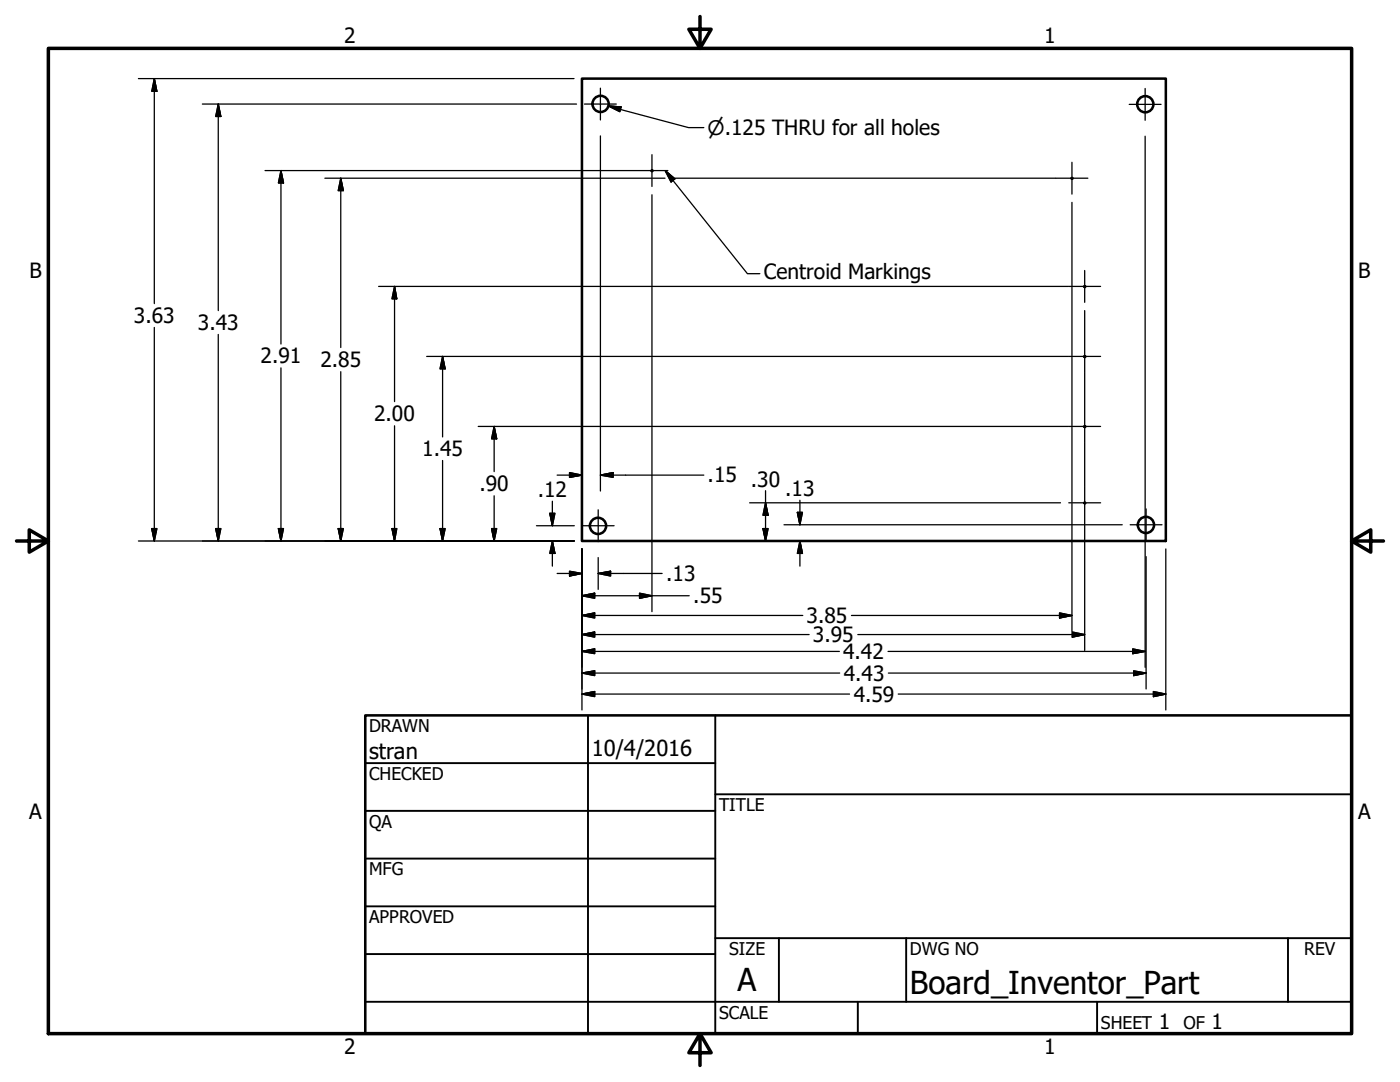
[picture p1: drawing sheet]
<svg xmlns="http://www.w3.org/2000/svg" width="279mm" height="216mm" viewBox="0 0 279 216" stroke-linecap="round" stroke-linejoin="round" font-family="sans-serif">
<!-- layer: Visible (ANSI) -->
<g fill="none" stroke="#000" stroke-width=".51">
<path d="M116.1 15.7h116.6v92.2h-116.6z"/>
<circle cx="119.9" cy="20.7" r="1.62"/>
<circle cx="130.1" cy="34.1" r=".1"/>
<circle cx="214" cy="35.6" r=".1"/>
<circle cx="228.6" cy="20.8" r="1.62"/>
<circle cx="216.5" cy="57.2" r=".1"/>
<circle cx="216.5" cy="71.2" r=".1"/>
<circle cx="216.5" cy="85.1" r=".1"/>
<circle cx="119.3" cy="104.9" r="1.62"/>
<circle cx="216.5" cy="100.4" r=".1"/>
<circle cx="228.7" cy="104.7" r="1.62"/>
</g>
<!-- layer: Border (ANSI) -->
<path d="M9.7 9.7h260v196.5h-260zM139.7 3.3v6.4l-2.2-3.9h4.4l-2.2 3.9M3.3 107.9h6.4l-3.9-2.2v4.5l3.9-2.3M269.7 107.9l3.9 2.3v-4.5l-3.9 2.2h6.4M139.7 206.2l2.2 3.9h-4.4l2.2-3.9v6.4" fill="none" stroke="#000" stroke-width=".7"/>
<!-- layer: Title (ANSI) -->
<g fill="none" stroke="#000" stroke-width=".38">
<path d="M72.9 152.3h69.8M117.3 142.7v63.5M142.7 158.5h127M142.7 142.7v63.5M72.9 161.8h69.8M72.9 171.3h69.8M72.9 199.9h196.8M72.9 180.8h69.8M72.9 190.4h69.8M142.7 187.2h127M155.4 187.2v12.7M171.2 199.9v6.3"/>
<path d="M180.8 187.2v12.7M218.9 199.9v6.3M257 187.2v12.7"/>
</g>
<path d="M72.9 142.7h196.8v63.5h-196.8z" fill="none" stroke="#000" stroke-width=".51"/>
<!-- layer: Center Mark (ANSI) -->
<g fill="none" stroke="#000" stroke-width=".25">
<path d="M119.8 17.6v6.3M228.5 17.7v6.3M116.6 20.8h6.4M126.9 34h6.4M130.1 30.9v6.3M210.8 35.6h6.3M213.9 32.4v6.3M225.4 20.8h6.3M213.3 57.2h6.3M216.5 54v6.3M213.3 71.1h6.3M216.5 67.9v6.4"/>
<path d="M213.3 85.1h6.3M216.5 81.9v6.4M216.5 97.2v6.3M116.2 104.9h6.4M119.4 101.7v6.4M213.3 100.3h6.3M225.6 104.7h6.3M228.7 101.5v6.4"/>
</g>
<!-- layer: Symbol (ANSI) -->
<path d="M121.4 21.1l2.6 .2-.3 1zM121.4 21.1l16 4.4h3.1M132.8 34.2l1.1 2.1 .8-.6-1.9-1.5 16.4 20.4h2.4" fill="none" stroke="#000" stroke-width=".25"/>
<path d="M121.4 21.1l2.6 .2zM121.4 21.1l2.6 .2-.3 1zM132.8 34l1.9 1.7zM132.8 34l1.9 1.7-.8 .6z" fill="#000" stroke="#000" stroke-width=".25"/>
<!-- layer: Dimension (ANSI) -->
<g fill="none" stroke="#000" stroke-width=".25">
<path d="M27.6 15.7h87M30.8 15.7l.5 2.5h-1zM30.8 15.7v44.9M40.4 20.8h74.7M43.6 20.8l.5 2.4h-1zM43.6 20.8v41.2M52.9 34h74M56.1 34l.5 2.5h-1zM56.1 34v34.6M64.8 35.6h65.2M68 35.6l.5 2.4h-1zM68 35.6v33.7"/>
<path d="M119.8 27.1v70.9M130.1 38.9v83.1M130.2 35.6h2.5M134.7 35.6h76M228.5 27.2v77.4M75.6 57.2h137.6M78.7 57.2l.5 2.4h-1zM78.7 57.2v22.9M213.9 40.4v16.6M213.9 57.3v13.7M30.8 65.3v42.6M43.6 66.7v41.2"/>
<path d="M56.1 73.4v34.5M68 74.2v33.7M85.2 71.1h128M88.3 71.1l.5 2.5h-1zM88.3 71.1v16.1M213.9 71.2v13.8M216.5 62v5.9M216.5 74.4v7.5M78.7 85v22.9M88.3 91.9v16M95.4 85.1h117.8M98.6 85.1l.5 2.5h-1z"/>
<path d="M98.6 85.1v9M98.6 98.9v9M111.2 94.8h4.9M113.7 94.3l2.4 .5-2.4 .4zM119.8 94.8l2.6-.5v.9zM119.8 94.8h20.7M152.8 97.9v10M159.6 99.8v4.9M213.9 85.2v15M216.5 88.3v8.8M27.6 107.9h87M30.3 105.5h1l-.5 2.4z"/>
<path d="M43.1 105.5h1l-.5 2.4zM55.6 105.5h1l-.5 2.4zM67.5 105.5h1l-.5 2.4zM78.2 105.5h1l-.5 2.4zM87.8 105.5h1l-.5 2.4zM98.1 105.5h1l-.5 2.4zM107.1 104.9h7.5M109.7 102.4h1l-.5 2.5zM110.2 107.9l.5 2.5h-1zM110.2 100v4.9M110.2 107.9v5.1M111.2 114.4h4.9"/>
<path d="M113.7 114l2.4 .4-2.4 .5zM116.1 118.9l2.6-.5v1zM116.1 109.5v32.2M116.1 118.9h21.4M119.4 114.4l2.5-.4v.9zM119.4 114.4h12.7M119.4 111.3v6.3M127.6 118.4l2.5 .5-2.5 .5zM149.6 100.3h62M152.3 105.5h1l-.5 2.4zM152.8 100.3l.5 2.5h-1zM156.5 104.7h67.5"/>
<path d="M159.1 102.2h1l-.5 2.5zM159.6 107.9l.5 2.5h-1zM159.6 107.9v5.1M213.9 100.5v25.5M216.5 103.6v26.2M228.5 104.8v28.4M228.7 111.1v26.4M232.7 109.5v32.2M116.1 138.5l2.6-.5v1zM116.1 122.8l2.6-.5v1zM116.1 130l2.6-.5v.9zM116.1 134.3l2.6-.4v.9z"/>
<path d="M116.1 126.6l2.6-.5v1zM116.1 138.5h53.4M116.1 122.8h44.1M116.1 130h51.4M116.1 134.3h51.5M116.1 126.6h45.4M169.9 122.8h44M171.2 126.6h45.3M177.2 130h51.3M177.3 134.3h51.4M179.3 138.5h53.4M211.5 122.3l2.4 .5-2.4 .5z"/>
<path d="M214 126.1l2.5 .5-2.5 .5zM226.1 129.5l2.4 .5-2.4 .4zM226.3 133.9l2.4 .4-2.4 .5zM230.2 138l2.5 .5-2.5 .5z"/>
</g>
<g fill="#000" stroke="#000" stroke-width=".25">
<path d="M30.8 15.7l.5 2.5zM30.8 15.7l.5 2.5h-1zM43.6 20.8l.5 2.4zM43.6 20.8l.5 2.4h-1zM56.1 34l.5 2.5zM56.1 34l.5 2.5h-1zM68 35.6l.5 2.4zM68 35.6l.5 2.4h-1zM78.7 57.2l.5 2.4zM78.7 57.2l.5 2.4h-1zM88.3 71.1l.5 2.5zM88.3 71.1l.5 2.5h-1z"/>
<path d="M98.6 85.1l.5 2.5zM98.6 85.1l.5 2.5h-1zM113.7 95.2l2.4-.4zM113.7 94.3l2.4 .5-2.4 .4zM119.8 94.8l2.6-.5zM119.8 94.8l2.6-.5v.9zM30.3 105.5l.5 2.4zM30.3 105.5h1l-.5 2.4zM43.1 105.5l.5 2.4zM43.1 105.5h1l-.5 2.4zM55.6 105.5l.5 2.4zM55.6 105.5h1l-.5 2.4z"/>
<path d="M67.5 105.5l.5 2.4zM67.5 105.5h1l-.5 2.4zM78.2 105.5l.5 2.4zM78.2 105.5h1l-.5 2.4zM87.8 105.5l.5 2.4zM87.8 105.5h1l-.5 2.4zM98.1 105.5l.5 2.4zM98.1 105.5h1l-.5 2.4zM109.7 102.4l.5 2.5zM109.7 102.4h1l-.5 2.5zM110.2 107.9l.5 2.5zM110.2 107.9l.5 2.5h-1z"/>
<path d="M113.7 114.9l2.4-.5zM113.7 114l2.4 .4-2.4 .5zM116.1 118.9l2.6-.5zM116.1 118.9l2.6-.5v1zM119.4 114.4l2.5-.4zM119.4 114.4l2.5-.4v.9zM127.6 119.4l2.5-.5zM127.6 118.4l2.5 .5-2.5 .5zM152.3 105.5l.5 2.4zM152.3 105.5h1l-.5 2.4zM152.8 100.3l.5 2.5zM152.8 100.3l.5 2.5h-1z"/>
<path d="M159.1 102.2l.5 2.5zM159.1 102.2h1l-.5 2.5zM159.6 107.9l.5 2.5zM159.6 107.9l.5 2.5h-1zM116.1 138.5l2.6-.5zM116.1 138.5l2.6-.5v1zM116.1 122.8l2.6-.5zM116.1 122.8l2.6-.5v1zM116.1 130l2.6-.5zM116.1 130l2.6-.5v.9zM116.1 134.3l2.6-.4zM116.1 134.3l2.6-.4v.9z"/>
<path d="M116.1 126.6l2.6-.5zM116.1 126.6l2.6-.5v1zM211.5 123.3l2.4-.5zM211.5 122.3l2.4 .5-2.4 .5zM214 127.1l2.5-.5zM214 126.1l2.5 .5-2.5 .5zM226.1 130.4l2.4-.4zM226.1 129.5l2.4 .5-2.4 .4zM226.3 134.8l2.4-.5zM226.3 133.9l2.4 .4-2.4 .5zM230.2 139l2.5-.5zM230.2 138l2.5 .5-2.5 .5z"/>
</g>
<g font-size="6.3">
<text x="147.2" y="197.7">A</text>
<text x="181.6" y="198.2">Board_Inventor_Part</text>
</g>
<g font-size="4.4">
<text x="73.7" y="151.4">stran</text>
<text x="118.1" y="150.8">10/4/2016</text>
</g>
<g font-size="4.2">
<text x="68.7" y="8.6">2</text>
<text x="208.4" y="8.6">1</text>
<text x="5.9" y="55.5">B</text>
<text x="152.5" y="55.8">Centroid Markings</text>
<text x="271.1" y="55.5">B</text>
<text x="26.7" y="64.5">3.63</text>
<text x="39.5" y="65.8">3.43</text>
<text x="52" y="72.5">2.91</text>
<text x="63.9" y="73.3">2.85</text>
<text x="74.7" y="84.1">2.00</text>
<text x="84.3" y="91.1">1.45</text>
<text x="95.7" y="98">.90</text>
<text x="107.3" y="99.3">.12</text>
<text x="141.2" y="96.3">.15 .30</text>
<text x="156.7" y="99">.13</text>
<text x="133" y="116">.13</text>
<text x="138.4" y="120.3">.55</text>
<text x="161" y="124.3">3.85</text>
<text x="162.2" y="128.1">3.95</text>
<text x="168.3" y="131.5">4.42</text>
<text x="168.4" y="135.8">4.43</text>
<text x="170.4" y="140">4.59</text>
<text x="5.8" y="163.4">A</text>
<text x="271" y="163.4">A</text>
<text x="231.3" y="205.4">1</text>
<text x="241.8" y="205.4">1</text>
<text x="68.7" y="210.3">2</text>
<text x="208.4" y="210.3">1</text>
</g>
<text font-size="4" x="141.2" y="27">⌀.125 THRU for all holes</text>
<g font-size="3.5">
<text x="73.7" y="146">DRAWN</text>
<text x="73.7" y="155.6">CHECKED</text>
<text x="143.5" y="161.8">TITLE</text>
<text x="73.7" y="165.2">QA</text>
<text x="73.7" y="174.7">MFG</text>
<text x="73.7" y="184.2">APPROVED</text>
<text x="145.5" y="190.6">SIZE</text>
<text x="181.6" y="190.6">DWG NO</text>
<text x="260.3" y="190.5">REV</text>
<text x="143.5" y="203.3">SCALE</text>
<text x="219.7" y="205.4">SHEET</text>
<text x="236.2" y="205.4">OF</text>
</g>
</svg>
